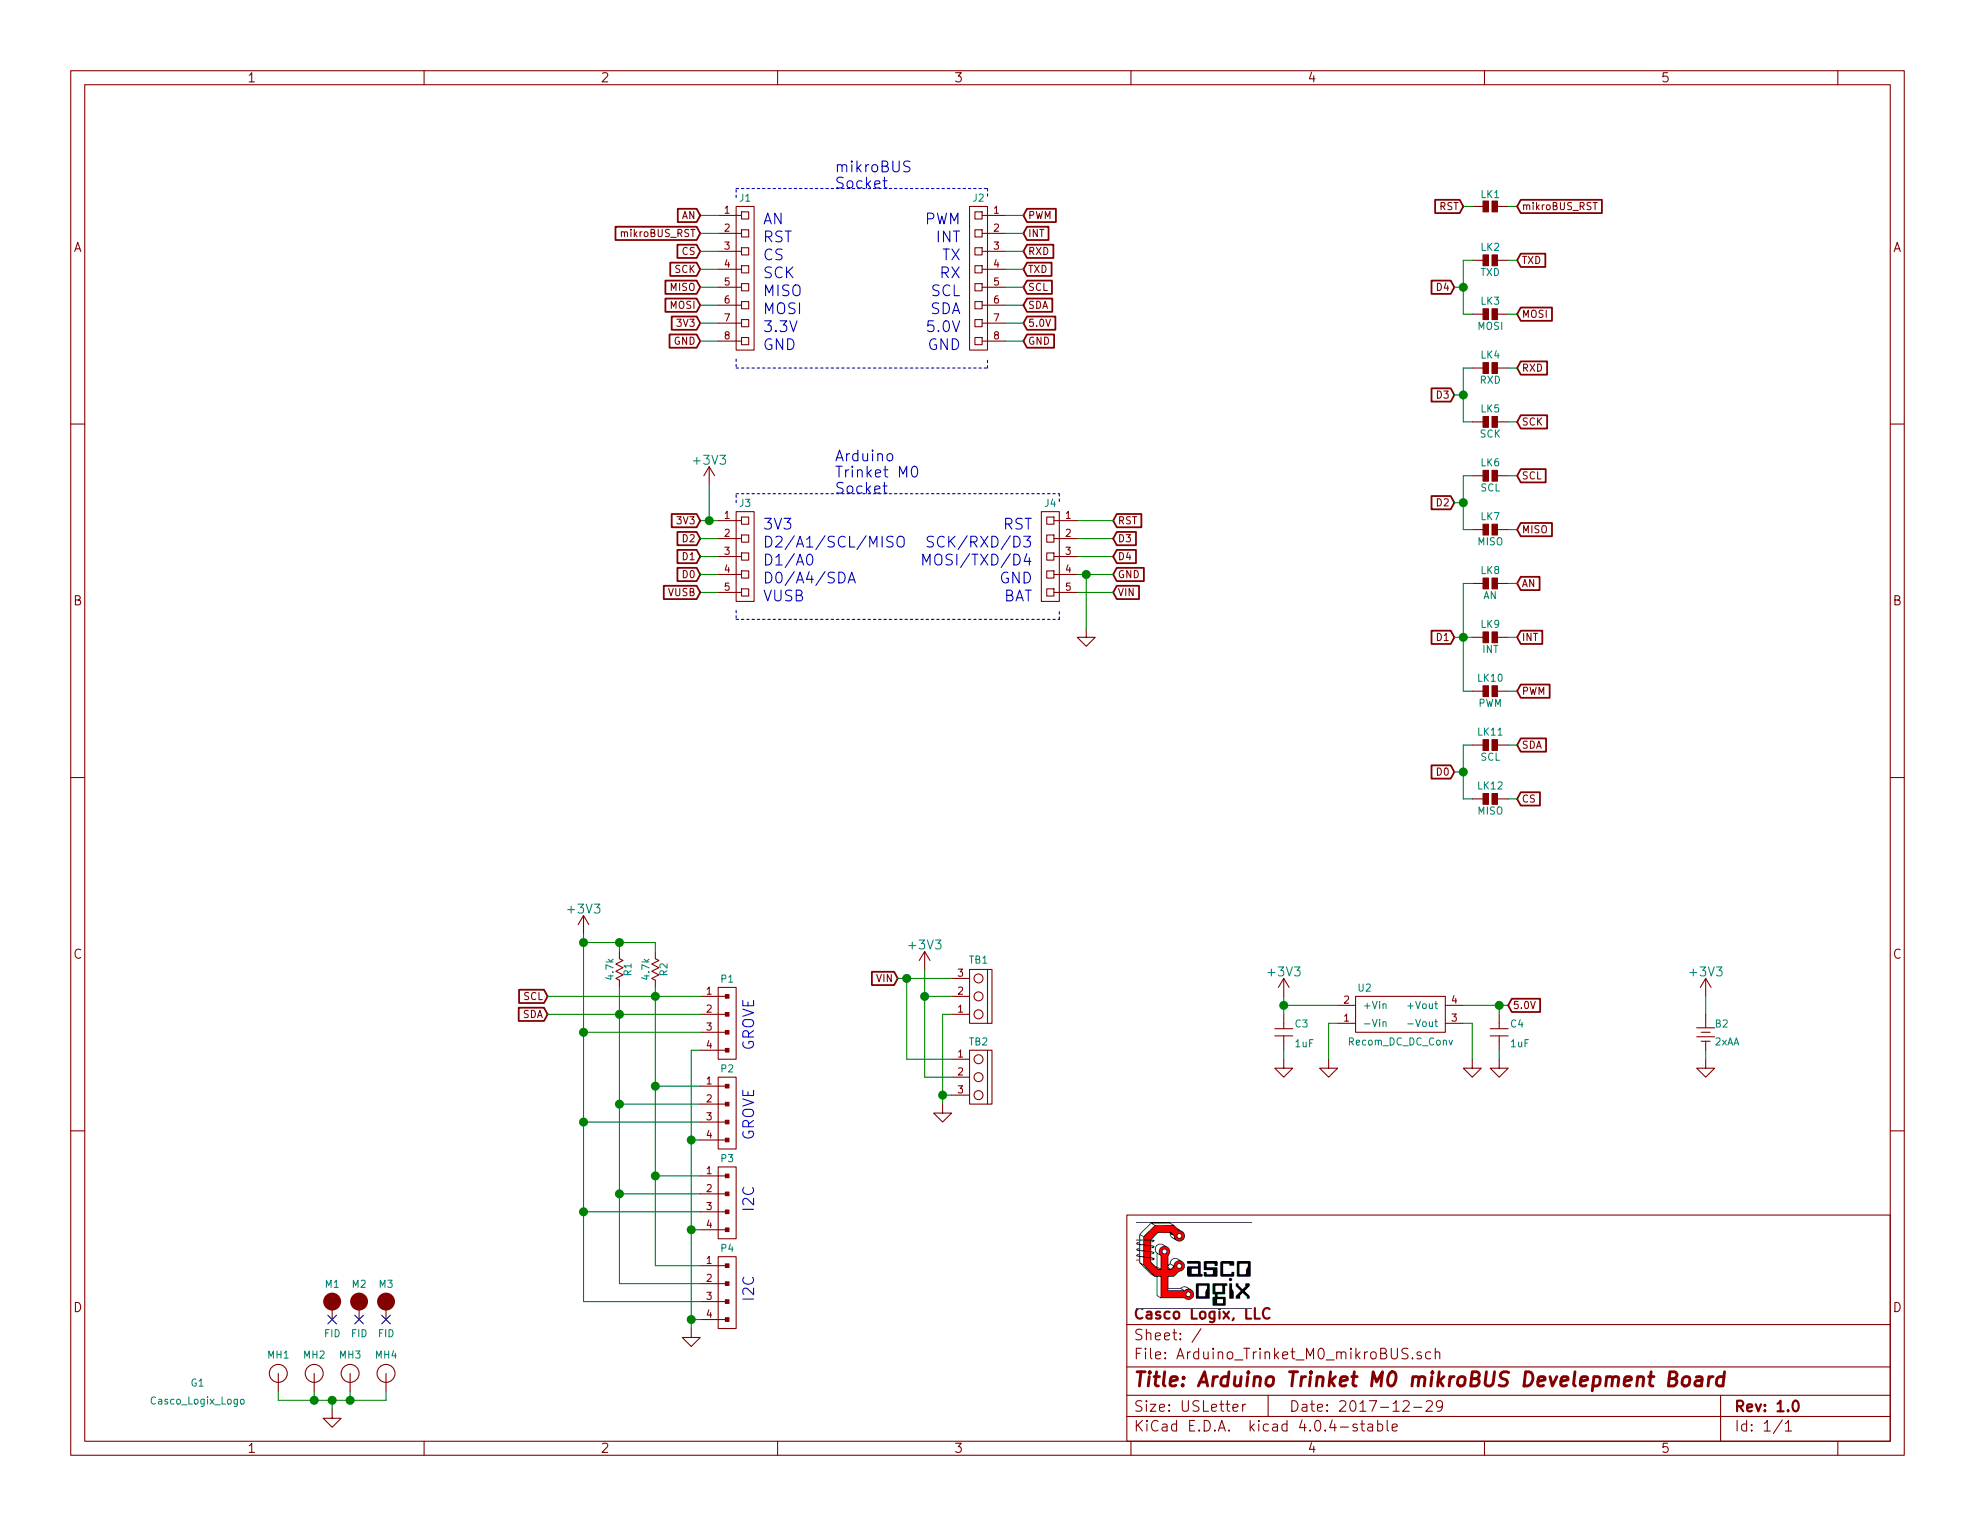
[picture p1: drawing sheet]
EESchema Schematic File Version 2
LIBS:power
LIBS:device
LIBS:transistors
LIBS:conn
LIBS:linear
LIBS:regul
LIBS:74xx
LIBS:cmos4000
LIBS:adc-dac
LIBS:memory
LIBS:xilinx
LIBS:microcontrollers
LIBS:dsp
LIBS:microchip
LIBS:analog_switches
LIBS:motorola
LIBS:texas
LIBS:intel
LIBS:audio
LIBS:interface
LIBS:digital-audio
LIBS:philips
LIBS:display
LIBS:cypress
LIBS:siliconi
LIBS:opto
LIBS:atmel
LIBS:contrib
LIBS:valves
LIBS:Active
LIBS:Atmel_ATtiny
LIBS:Atmel_AVR
LIBS:Batteries_Holders
LIBS:CascoLogixLogo
LIBS:Connector
LIBS:Displays
LIBS:Electromechanical
LIBS:header
LIBS:Integrated_Circuits
LIBS:Mounting_Hole
LIBS:NXP_ARM
LIBS:Passive
LIBS:Power_Supplies
LIBS:RF_Modules
LIBS:terminal_block
LIBS:Test_Point
LIBS:TI_Luminary
LIBS:TI_MSP430
LIBS:Transducer
LIBS:Arduino_Trinket_M0_mikroBUS-cache
EELAYER 25 0
EELAYER END
$Descr USLetter 11000 8500
encoding utf-8
Sheet 1 1
Title "Arduino Trinket M0 mikroBUS Develepment Board"
Date "2017-12-29"
Rev "1.0"
Comp "Casco Logix, LLC"
Comment1 ""
Comment2 ""
Comment3 ""
Comment4 ""
$EndDescr
$Comp
L OSTVN_1x3 TB2
U 1 1
P 5450 6000
F 0 "TB2" H 5450 6200 40  0000 C CNN
F 1 "OSTVN_1x3" V 5575 6000 40  0001 C CNN
F 2 "Terminal_Block:TB_100MIL_1R3P_PTH" H 5450 6000 60  0001 C CNN
F 3 "" H 5450 6000 60  0000 C CNN
F 4 "" V 5650 6000 40  0000 C CNN "Field4"
	1    5450 6000
	1    0    0    -1  
$EndComp
$Comp
L HEADER_F_2.54MM_1R8P_ST_AU_PTH J1
U 1 1
P 4150 1550
F 0 "J1" H 4150 2000 40  0000 C CNN
F 1 "HEADER_F_2.54MM_1R8P_ST_AU_PTH" V 4250 1550 40  0001 C CNN
F 2 "Header:HEADER_F_2.54MM_1R8P_ST_AU_PTH" H 4150 1550 60  0001 C CNN
F 3 "" H 4150 1550 60  0000 C CNN
	1    4150 1550
	1    0    0    -1  
$EndComp
$Comp
L HEADER_F_2.54MM_1R8P_ST_AU_PTH J2
U 1 1
P 5450 1550
F 0 "J2" H 5450 2000 40  0000 C CNN
F 1 "HEADER_F_2.54MM_1R8P_ST_AU_PTH" V 5550 1550 40  0001 C CNN
F 2 "Header:HEADER_F_2.54MM_1R8P_ST_AU_PTH" H 5450 1550 60  0001 C CNN
F 3 "" H 5450 1550 60  0000 C CNN
	1    5450 1550
	-1   0    0    -1  
$EndComp
Text Notes 4650 1050 0    60   ~ 0
mikroBUS\nSocket
Text Notes 4650 2750 0    60   ~ 0
Arduino\nTrinket M0\nSocket
Text GLabel 6200 3300 2    40   Input ~ 0
VIN
Text GLabel 6200 3200 2    40   Input ~ 0
GND
Text GLabel 6200 2900 2    40   Input ~ 0
RST
Text GLabel 3900 3000 0    40   Input ~ 0
D2
Text GLabel 3900 3100 0    40   Input ~ 0
D1
Text GLabel 3900 3200 0    40   Input ~ 0
D0
Text GLabel 3900 1900 0    40   Input ~ 0
GND
Text GLabel 3900 1800 0    40   Input ~ 0
3V3
Text GLabel 3900 1700 0    40   Input ~ 0
MOSI
Text GLabel 3900 1600 0    40   Input ~ 0
MISO
Text GLabel 3900 1500 0    40   Input ~ 0
SCK
Text GLabel 3900 1400 0    40   Input ~ 0
CS
Text GLabel 3900 1300 0    40   Input ~ 0
mikroBUS_RST
Text GLabel 8450 2050 2    40   Input ~ 0
RXD
Text GLabel 5700 1900 2    40   Input ~ 0
GND
Text GLabel 5700 1800 2    40   Input ~ 0
5.0V
Text GLabel 5700 1600 2    40   Input ~ 0
SCL
Text GLabel 5700 1500 2    40   Input ~ 0
TXD
Text GLabel 5700 1400 2    40   Input ~ 0
RXD
Text GLabel 5700 1300 2    40   Input ~ 0
INT
Text Notes 4250 1250 0    60   ~ 0
AN
Text Notes 4250 1350 0    60   ~ 0
RST
Text Notes 4250 1450 0    60   ~ 0
CS
Text Notes 4250 1550 0    60   ~ 0
SCK
Text Notes 4250 1650 0    60   ~ 0
MISO
Text Notes 4250 1750 0    60   ~ 0
MOSI
Text Notes 4250 1850 0    60   ~ 0
3.3V
Text Notes 4250 1950 0    60   ~ 0
GND
Text Notes 5350 1250 2    60   ~ 0
PWM
Text Notes 5350 1350 2    60   ~ 0
INT
Text Notes 5350 1450 2    60   ~ 0
TX
Text Notes 5350 1550 2    60   ~ 0
RX
Text Notes 5350 1650 2    60   ~ 0
SCL
Text Notes 5350 1750 2    60   ~ 0
SDA
Text Notes 5350 1850 2    60   ~ 0
5.0V
Text Notes 5350 1950 2    60   ~ 0
GND
Text Notes 5750 3350 2    60   ~ 0
BAT
Text Notes 4250 3050 0    60   ~ 0
D2/A1/SCL/MISO
Text Notes 4250 3150 0    60   ~ 0
D1/A0
Text Notes 4250 3250 0    60   ~ 0
D0/A4/SDA
Text Notes 5750 3250 2    60   ~ 0
GND
$Comp
L HEADER_M_2.54MM_1R4P_ST_AU_PTH P2
U 1 1
P 4050 6200
F 0 "P2" H 4050 6450 40  0000 C CNN
F 1 "HEADER_M_2.54MM_1R4P_ST_AU_PTH" V 4150 6200 40  0001 C CNN
F 2 "Header:HEADER_M_2.54MM_1R4P_ST_AU_PTH" H 4050 6200 60  0001 C CNN
F 3 "" H 4050 6200 60  0000 C CNN
	1    4050 6200
	1    0    0    -1  
$EndComp
$Comp
L HEADER_M_2.54MM_1R4P_ST_AU_PTH P1
U 1 1
P 4050 5700
F 0 "P1" H 4050 5950 40  0000 C CNN
F 1 "HEADER_M_2.54MM_1R4P_ST_AU_PTH" V 4150 5700 40  0001 C CNN
F 2 "Header:HEADER_M_2.54MM_1R4P_ST_AU_PTH" H 4050 5700 60  0001 C CNN
F 3 "" H 4050 5700 60  0000 C CNN
	1    4050 5700
	1    0    0    -1  
$EndComp
Text GLabel 3050 5650 0    40   Input ~ 0
SDA
Text GLabel 3050 5550 0    40   Input ~ 0
SCL
Text Notes 4200 5850 1    60   ~ 0
GROVE
$Comp
L GND #PWR01
U 1 1
P 3850 7400
F 0 "#PWR01" H 3850 7150 50  0001 C CNN
F 1 "GND" H 3850 7250 50  0001 C CNN
F 2 "" H 3850 7400 50  0000 C CNN
F 3 "" H 3850 7400 50  0000 C CNN
	1    3850 7400
	1    0    0    -1  
$EndComp
Text Notes 4200 6350 1    60   ~ 0
GROVE
Text GLabel 5000 5450 0    40   Input ~ 0
VIN
$Comp
L GND #PWR02
U 1 1
P 5250 6150
F 0 "#PWR02" H 5250 5900 50  0001 C CNN
F 1 "GND" H 5250 6000 50  0001 C CNN
F 2 "" H 5250 6150 50  0000 C CNN
F 3 "" H 5250 6150 50  0000 C CNN
	1    5250 6150
	1    0    0    -1  
$EndComp
$Comp
L RES_Small R1
U 1 1
P 3450 5400
F 0 "R1" H 3450 5450 40  0000 C CNN
F 1 "4.7k" H 3450 5350 40  0000 C CNN
F 2 "Passive:R0603" H 3450 5400 60  0001 C CNN
F 3 "" H 3450 5400 60  0000 C CNN
	1    3450 5400
	0    1    1    0   
$EndComp
$Comp
L RES_Small R2
U 1 1
P 3650 5400
F 0 "R2" H 3650 5450 40  0000 C CNN
F 1 "4.7k" H 3650 5350 40  0000 C CNN
F 2 "Passive:R0603" H 3650 5400 60  0001 C CNN
F 3 "" H 3650 5400 60  0000 C CNN
	1    3650 5400
	0    1    1    0   
$EndComp
$Comp
L OSTVN_1x3 TB1
U 1 1
P 5450 5550
F 0 "TB1" H 5450 5350 40  0000 C CNN
F 1 "OSTVN_1x3" V 5575 5550 40  0001 C CNN
F 2 "Terminal_Block:TB_100MIL_1R3P_PTH" H 5450 5550 60  0001 C CNN
F 3 "" H 5450 5550 60  0000 C CNN
F 4 "" V 5650 5550 40  0000 C CNN "Field4"
	1    5450 5550
	1    0    0    1   
$EndComp
$Comp
L HEADER_M_2.54MM_1R4P_ST_AU_PTH P4
U 1 1
P 4050 7200
F 0 "P4" H 4050 7450 40  0000 C CNN
F 1 "HEADER_M_2.54MM_1R4P_ST_AU_PTH" V 4150 7200 40  0001 C CNN
F 2 "Header:HEADER_M_2.54MM_1R4P_ST_AU_PTH" H 4050 7200 60  0001 C CNN
F 3 "" H 4050 7200 60  0000 C CNN
	1    4050 7200
	1    0    0    -1  
$EndComp
$Comp
L HEADER_M_2.54MM_1R4P_ST_AU_PTH P3
U 1 1
P 4050 6700
F 0 "P3" H 4050 6950 40  0000 C CNN
F 1 "HEADER_M_2.54MM_1R4P_ST_AU_PTH" V 4150 6700 40  0001 C CNN
F 2 "Header:HEADER_M_2.54MM_1R4P_ST_AU_PTH" H 4050 6700 60  0001 C CNN
F 3 "" H 4050 6700 60  0000 C CNN
	1    4050 6700
	1    0    0    -1  
$EndComp
Text Notes 4200 6750 1    60   ~ 0
I2C
Text Notes 4200 7250 1    60   ~ 0
I2C
$Comp
L FIDUCIAL M3
U 1 1
P 2150 7250
F 0 "M3" H 2150 7350 40  0000 C CNN
F 1 "FID" H 2150 7075 40  0000 C CNN
F 2 "FIDUCIAL:FIDUCIAL" H 2150 6950 60  0001 C CNN
F 3 "" H 2150 7200 60  0000 C CNN
	1    2150 7250
	1    0    0    -1  
$EndComp
$Comp
L Casco_Logix_Logo G1
U 1 1
P 1100 7750
F 0 "G1" H 1100 7800 40  0000 C CNN
F 1 "Casco_Logix_Logo" H 1100 7700 40  0000 C CNN
F 2 "Logo:Casco_Logix_Logo_7x7MM" H 1100 7750 60  0001 C CNN
F 3 "" H 1100 7750 60  0001 C CNN
	1    1100 7750
	1    0    0    -1  
$EndComp
$Comp
L FIDUCIAL M2
U 1 1
P 2000 7250
F 0 "M2" H 2000 7350 40  0000 C CNN
F 1 "FID" H 2000 7075 40  0000 C CNN
F 2 "FIDUCIAL:FIDUCIAL" H 2000 6950 60  0001 C CNN
F 3 "" H 2000 7200 60  0000 C CNN
	1    2000 7250
	1    0    0    -1  
$EndComp
$Comp
L FIDUCIAL M1
U 1 1
P 1850 7250
F 0 "M1" H 1850 7350 40  0000 C CNN
F 1 "FID" H 1850 7075 40  0000 C CNN
F 2 "FIDUCIAL:FIDUCIAL" H 1850 6950 60  0001 C CNN
F 3 "" H 1850 7200 60  0000 C CNN
	1    1850 7250
	1    0    0    -1  
$EndComp
NoConn ~ 1850 7350
NoConn ~ 2000 7350
NoConn ~ 2150 7350
$Comp
L MOUNTING_HOLE MH4
U 1 1
P 2150 7650
F 0 "MH4" V 2250 7650 40  0000 C CNN
F 1 "MTG_HOLE" V 2250 7650 40  0001 C CNN
F 2 "Fastener:MH_#6" H 2150 7650 60  0001 C CNN
F 3 "" H 2150 7650 60  0000 C CNN
	1    2150 7650
	0    -1   -1   0   
$EndComp
$Comp
L MOUNTING_HOLE MH3
U 1 1
P 1950 7650
F 0 "MH3" V 2050 7650 40  0000 C CNN
F 1 "MTG_HOLE" V 2050 7650 40  0001 C CNN
F 2 "Fastener:MH_#6" H 1950 7650 60  0001 C CNN
F 3 "" H 1950 7650 60  0000 C CNN
	1    1950 7650
	0    -1   -1   0   
$EndComp
$Comp
L MOUNTING_HOLE MH2
U 1 1
P 1750 7650
F 0 "MH2" V 1850 7650 40  0000 C CNN
F 1 "MTG_HOLE" V 1850 7650 40  0001 C CNN
F 2 "Fastener:MH_#6" H 1750 7650 60  0001 C CNN
F 3 "" H 1750 7650 60  0000 C CNN
	1    1750 7650
	0    -1   -1   0   
$EndComp
$Comp
L MOUNTING_HOLE MH1
U 1 1
P 1550 7650
F 0 "MH1" V 1650 7650 40  0000 C CNN
F 1 "MTG_HOLE" V 1650 7650 40  0001 C CNN
F 2 "Fastener:MH_#6" H 1550 7650 60  0001 C CNN
F 3 "" H 1550 7650 60  0000 C CNN
	1    1550 7650
	0    -1   -1   0   
$EndComp
$Comp
L GND #PWR03
U 1 1
P 1850 7850
F 0 "#PWR03" H 1850 7600 50  0001 C CNN
F 1 "GND" H 1850 7700 50  0001 C CNN
F 2 "" H 1850 7850 50  0000 C CNN
F 3 "" H 1850 7850 50  0000 C CNN
	1    1850 7850
	1    0    0    -1  
$EndComp
Text GLabel 5700 1200 2    40   Input ~ 0
PWM
Wire Wire Line
	3900 2900 4000 2900
Wire Wire Line
	4000 3000 3900 3000
Wire Wire Line
	3900 3100 4000 3100
Wire Wire Line
	4000 3200 3900 3200
Wire Wire Line
	3900 3300 4000 3300
Wire Wire Line
	6000 2900 6200 2900
Wire Wire Line
	6000 3000 6200 3000
Wire Wire Line
	6000 3100 6200 3100
Wire Wire Line
	6200 3200 6000 3200
Wire Wire Line
	6000 3300 6200 3300
Wire Wire Line
	3900 1200 4000 1200
Wire Wire Line
	4000 1300 3900 1300
Wire Wire Line
	3900 1400 4000 1400
Wire Wire Line
	4000 1500 3900 1500
Wire Wire Line
	3900 1600 4000 1600
Wire Wire Line
	4000 1700 3900 1700
Wire Wire Line
	4000 1800 3900 1800
Wire Wire Line
	3900 1900 4000 1900
Wire Wire Line
	5700 1200 5600 1200
Wire Wire Line
	5600 1300 5700 1300
Wire Wire Line
	5700 1400 5600 1400
Wire Wire Line
	5600 1500 5700 1500
Wire Wire Line
	5700 1600 5600 1600
Wire Wire Line
	5600 1700 5700 1700
Wire Wire Line
	5600 1800 5700 1800
Wire Wire Line
	5700 1900 5600 1900
Wire Wire Line
	3050 5650 3900 5650
Wire Wire Line
	3050 5550 3900 5550
Wire Wire Line
	3450 6150 3900 6150
Connection ~ 3450 5650
Wire Wire Line
	3250 6250 3900 6250
Wire Wire Line
	3850 5850 3850 7400
Wire Wire Line
	3850 6350 3900 6350
Wire Wire Line
	3250 5200 3250 7250
Wire Wire Line
	3900 5750 3250 5750
Connection ~ 3250 5750
Wire Wire Line
	5000 5450 5300 5450
Wire Wire Line
	5150 5400 5150 6000
Wire Wire Line
	5150 6000 5300 6000
Wire Wire Line
	5300 5650 5250 5650
Wire Wire Line
	5250 5650 5250 6150
Wire Wire Line
	5300 6100 5250 6100
Connection ~ 5250 6100
Wire Wire Line
	5300 5900 5050 5900
Wire Wire Line
	5050 5900 5050 5450
Connection ~ 5050 5450
Wire Wire Line
	5300 5550 5150 5550
Connection ~ 5150 5550
Connection ~ 3850 6350
Wire Wire Line
	3850 5850 3900 5850
Wire Wire Line
	3650 5500 3650 7050
Wire Wire Line
	3650 6050 3900 6050
Connection ~ 3650 5550
Wire Wire Line
	3450 5500 3450 7150
Wire Wire Line
	3250 5250 3650 5250
Wire Wire Line
	3650 5250 3650 5300
Connection ~ 3250 5250
Wire Wire Line
	3450 5300 3450 5250
Connection ~ 3450 5250
Wire Wire Line
	3900 7350 3850 7350
Connection ~ 3850 7350
Wire Wire Line
	3900 6850 3850 6850
Connection ~ 3850 6850
Wire Wire Line
	3250 6750 3900 6750
Connection ~ 3250 6250
Wire Wire Line
	3250 7250 3900 7250
Connection ~ 3250 6750
Wire Wire Line
	3650 6550 3900 6550
Connection ~ 3650 6050
Wire Wire Line
	3650 7050 3900 7050
Connection ~ 3650 6550
Wire Wire Line
	3450 6650 3900 6650
Connection ~ 3450 6150
Wire Wire Line
	3450 7150 3900 7150
Connection ~ 3450 6650
Wire Wire Line
	1550 7750 1550 7800
Wire Wire Line
	1550 7800 2150 7800
Wire Wire Line
	2150 7800 2150 7750
Wire Wire Line
	1950 7750 1950 7800
Connection ~ 1950 7800
Wire Wire Line
	1750 7750 1750 7800
Connection ~ 1750 7800
Wire Wire Line
	1850 7850 1850 7800
Connection ~ 1850 7800
Wire Notes Line
	4100 2800 4100 2750
Wire Notes Line
	4100 2750 5900 2750
Wire Notes Line
	5900 2750 5900 2800
Wire Notes Line
	4100 3400 4100 3450
Wire Notes Line
	4100 3450 5900 3450
Wire Notes Line
	5900 3450 5900 3400
Wire Notes Line
	4100 2000 4100 2050
Wire Notes Line
	4100 2050 5500 2050
Wire Notes Line
	5500 2050 5500 2000
Wire Notes Line
	4100 1100 4100 1050
Wire Notes Line
	4100 1050 5500 1050
Wire Notes Line
	5500 1050 5500 1100
$Comp
L +3V3 #PWR04
U 1 1
P 3950 2700
F 0 "#PWR04" H 3950 2550 50  0001 C CNN
F 1 "+3V3" H 3950 2840 50  0000 C CNN
F 2 "" H 3950 2700 50  0000 C CNN
F 3 "" H 3950 2700 50  0000 C CNN
	1    3950 2700
	1    0    0    -1  
$EndComp
$Comp
L +3V3 #PWR05
U 1 1
P 3250 5200
F 0 "#PWR05" H 3250 5050 50  0001 C CNN
F 1 "+3V3" H 3250 5340 50  0000 C CNN
F 2 "" H 3250 5200 50  0000 C CNN
F 3 "" H 3250 5200 50  0000 C CNN
	1    3250 5200
	1    0    0    -1  
$EndComp
$Comp
L +3V3 #PWR06
U 1 1
P 5150 5400
F 0 "#PWR06" H 5150 5250 50  0001 C CNN
F 1 "+3V3" H 5150 5540 50  0000 C CNN
F 2 "" H 5150 5400 50  0000 C CNN
F 3 "" H 5150 5400 50  0000 C CNN
	1    5150 5400
	1    0    0    -1  
$EndComp
$Comp
L +3V3 #PWR07
U 1 1
P 9500 5550
F 0 "#PWR07" H 9500 5400 50  0001 C CNN
F 1 "+3V3" H 9500 5690 50  0000 C CNN
F 2 "" H 9500 5550 50  0000 C CNN
F 3 "" H 9500 5550 50  0000 C CNN
	1    9500 5550
	1    0    0    -1  
$EndComp
$Comp
L GND #PWR08
U 1 1
P 6050 3500
F 0 "#PWR08" H 6050 3250 50  0001 C CNN
F 1 "GND" H 6050 3350 50  0001 C CNN
F 2 "" H 6050 3500 50  0000 C CNN
F 3 "" H 6050 3500 50  0000 C CNN
	1    6050 3500
	1    0    0    -1  
$EndComp
$Comp
L GND #PWR09
U 1 1
P 9500 5900
F 0 "#PWR09" H 9500 5650 50  0001 C CNN
F 1 "GND" H 9500 5750 50  0001 C CNN
F 2 "" H 9500 5900 50  0000 C CNN
F 3 "" H 9500 5900 50  0000 C CNN
	1    9500 5900
	1    0    0    -1  
$EndComp
Wire Wire Line
	9500 5900 9500 5850
$Comp
L Recom_DC_DC_Conv U2
U 1 1
P 7800 5650
F 0 "U2" H 7600 5800 40  0000 C CNN
F 1 "Recom_DC_DC_Conv" H 7800 5500 40  0000 C CNN
F 2 "Power_Supply:Recom_ROE-3.305S" H 6900 7000 60  0001 C CNN
F 3 "" H 6900 7000 60  0000 C CNN
	1    7800 5650
	1    0    0    -1  
$EndComp
$Comp
L CAP C3
U 1 1
P 7150 5750
F 0 "C3" H 7210 5800 40  0000 L CNN
F 1 "1uF" H 7210 5690 40  0000 L CNN
F 2 "Passive:0603" H 7150 5750 60  0001 C CNN
F 3 "" H 7150 5750 60  0000 C CNN
	1    7150 5750
	1    0    0    -1  
$EndComp
$Comp
L CAP C4
U 1 1
P 8350 5750
F 0 "C4" H 8410 5800 40  0000 L CNN
F 1 "1uF" H 8410 5690 40  0000 L CNN
F 2 "Passive:0603" H 8350 5750 60  0001 C CNN
F 3 "" H 8350 5750 60  0000 C CNN
	1    8350 5750
	1    0    0    -1  
$EndComp
Wire Wire Line
	7150 5550 7150 5650
Wire Wire Line
	7150 5600 7450 5600
Wire Wire Line
	7450 5700 7400 5700
Wire Wire Line
	7400 5700 7400 5900
Wire Wire Line
	7150 5850 7150 5900
Wire Wire Line
	8150 5600 8400 5600
Wire Wire Line
	8350 5600 8350 5650
Wire Wire Line
	8150 5700 8200 5700
Wire Wire Line
	8200 5700 8200 5900
Wire Wire Line
	8350 5850 8350 5900
$Comp
L GND #PWR010
U 1 1
P 8350 5900
F 0 "#PWR010" H 8350 5650 50  0001 C CNN
F 1 "GND" H 8350 5750 50  0001 C CNN
F 2 "" H 8350 5900 50  0000 C CNN
F 3 "" H 8350 5900 50  0000 C CNN
	1    8350 5900
	1    0    0    -1  
$EndComp
$Comp
L GND #PWR011
U 1 1
P 8200 5900
F 0 "#PWR011" H 8200 5650 50  0001 C CNN
F 1 "GND" H 8200 5750 50  0001 C CNN
F 2 "" H 8200 5900 50  0000 C CNN
F 3 "" H 8200 5900 50  0000 C CNN
	1    8200 5900
	1    0    0    -1  
$EndComp
$Comp
L GND #PWR012
U 1 1
P 7400 5900
F 0 "#PWR012" H 7400 5650 50  0001 C CNN
F 1 "GND" H 7400 5750 50  0001 C CNN
F 2 "" H 7400 5900 50  0000 C CNN
F 3 "" H 7400 5900 50  0000 C CNN
	1    7400 5900
	1    0    0    -1  
$EndComp
$Comp
L GND #PWR013
U 1 1
P 7150 5900
F 0 "#PWR013" H 7150 5650 50  0001 C CNN
F 1 "GND" H 7150 5750 50  0001 C CNN
F 2 "" H 7150 5900 50  0000 C CNN
F 3 "" H 7150 5900 50  0000 C CNN
	1    7150 5900
	1    0    0    -1  
$EndComp
$Comp
L +3V3 #PWR014
U 1 1
P 7150 5550
F 0 "#PWR014" H 7150 5400 50  0001 C CNN
F 1 "+3V3" H 7150 5690 50  0000 C CNN
F 2 "" H 7150 5550 50  0000 C CNN
F 3 "" H 7150 5550 50  0000 C CNN
	1    7150 5550
	1    0    0    -1  
$EndComp
Connection ~ 7150 5600
Text GLabel 8400 5600 2    40   Input ~ 0
5.0V
Connection ~ 8350 5600
Wire Wire Line
	9500 5550 9500 5650
$Comp
L HEADER_F_2.54MM_1R5P_ST_AU_PTH J3
U 1 1
P 4150 3100
F 0 "J3" H 4150 3400 40  0000 C CNN
F 1 "HEADER_F_2.54MM_1R5P_ST_AU_PTH" V 4250 3100 40  0001 C CNN
F 2 "Header:HEADER_F_2.54MM_1R5P_ST_AU_PTH" H 4150 3100 60  0001 C CNN
F 3 "" H 4150 3100 60  0000 C CNN
	1    4150 3100
	1    0    0    -1  
$EndComp
$Comp
L HEADER_F_2.54MM_1R5P_ST_AU_PTH J4
U 1 1
P 5850 3100
F 0 "J4" H 5850 3400 40  0000 C CNN
F 1 "HEADER_F_2.54MM_1R5P_ST_AU_PTH" V 5950 3100 40  0001 C CNN
F 2 "Header:HEADER_F_2.54MM_1R5P_ST_AU_PTH" H 5850 3100 60  0001 C CNN
F 3 "" H 5850 3100 60  0000 C CNN
	1    5850 3100
	-1   0    0    -1  
$EndComp
Text Notes 5750 3150 2    60   ~ 0
MOSI/TXD/D4
Text Notes 5750 3050 2    60   ~ 0
SCK/RXD/D3
Text Notes 4250 2950 0    60   ~ 0
3V3
Text Notes 4250 3350 0    60   ~ 0
VUSB
Text Notes 5750 2950 2    60   ~ 0
RST
Text GLabel 3900 3300 0    40   Input ~ 0
VUSB
Text GLabel 3900 2900 0    40   Input ~ 0
3V3
$Comp
L SOLDER_LINK_NO LK5
U 1 1
P 8300 2350
F 0 "LK5" V 8370 2350 40  0000 C CNN
F 1 "SCK" V 8230 2350 40  0000 C CNN
F 2 "Passive:SOLDER_LINK_NO" H 8300 2310 60  0001 C CNN
F 3 "" H 8300 2310 60  0000 C CNN
F 4 "Mfr" H 8300 2350 60  0001 C CNN "Manufacturer"
F 5 "Mfr P/N" H 8300 2350 60  0001 C CNN "Manufacturer P/N"
F 6 "Supplier" H 8300 2350 60  0001 C CNN "Supplier"
F 7 "Supplier P/N" H 8300 2350 60  0001 C CNN "Supplier P/N"
	1    8300 2350
	0    1    -1   0   
$EndComp
$Comp
L SOLDER_LINK_NO LK4
U 1 1
P 8300 2050
F 0 "LK4" V 8370 2050 40  0000 C CNN
F 1 "RXD" V 8230 2050 40  0000 C CNN
F 2 "Passive:SOLDER_LINK_NO" H 8300 2010 60  0001 C CNN
F 3 "" H 8300 2010 60  0000 C CNN
F 4 "Mfr" H 8300 2050 60  0001 C CNN "Manufacturer"
F 5 "Mfr P/N" H 8300 2050 60  0001 C CNN "Manufacturer P/N"
F 6 "Supplier" H 8300 2050 60  0001 C CNN "Supplier"
F 7 "Supplier P/N" H 8300 2050 60  0001 C CNN "Supplier P/N"
	1    8300 2050
	0    1    -1   0   
$EndComp
Text GLabel 8450 2350 2    40   Input ~ 0
SCK
Text GLabel 8100 2200 0    40   Input ~ 0
D3
Wire Wire Line
	8200 2050 8150 2050
Wire Wire Line
	8150 2050 8150 2350
Wire Wire Line
	8150 2350 8200 2350
Wire Wire Line
	8100 2200 8150 2200
Connection ~ 8150 2200
Wire Wire Line
	8400 2050 8450 2050
Wire Wire Line
	8400 2350 8450 2350
Text GLabel 3900 1200 0    40   Input ~ 0
AN
Text GLabel 8450 3250 2    40   Input ~ 0
AN
$Comp
L SOLDER_LINK_NO LK9
U 1 1
P 8300 3550
F 0 "LK9" V 8370 3550 40  0000 C CNN
F 1 "INT" V 8230 3550 40  0000 C CNN
F 2 "Passive:SOLDER_LINK_NO" H 8300 3510 60  0001 C CNN
F 3 "" H 8300 3510 60  0000 C CNN
F 4 "Mfr" H 8300 3550 60  0001 C CNN "Manufacturer"
F 5 "Mfr P/N" H 8300 3550 60  0001 C CNN "Manufacturer P/N"
F 6 "Supplier" H 8300 3550 60  0001 C CNN "Supplier"
F 7 "Supplier P/N" H 8300 3550 60  0001 C CNN "Supplier P/N"
	1    8300 3550
	0    1    -1   0   
$EndComp
$Comp
L SOLDER_LINK_NO LK8
U 1 1
P 8300 3250
F 0 "LK8" V 8370 3250 40  0000 C CNN
F 1 "AN" V 8230 3250 40  0000 C CNN
F 2 "Passive:SOLDER_LINK_NO" H 8300 3210 60  0001 C CNN
F 3 "" H 8300 3210 60  0000 C CNN
F 4 "Mfr" H 8300 3250 60  0001 C CNN "Manufacturer"
F 5 "Mfr P/N" H 8300 3250 60  0001 C CNN "Manufacturer P/N"
F 6 "Supplier" H 8300 3250 60  0001 C CNN "Supplier"
F 7 "Supplier P/N" H 8300 3250 60  0001 C CNN "Supplier P/N"
	1    8300 3250
	0    1    -1   0   
$EndComp
Text GLabel 8450 3550 2    40   Input ~ 0
INT
Text GLabel 8100 3550 0    40   Input ~ 0
D1
Wire Wire Line
	8200 3250 8150 3250
Wire Wire Line
	8400 3250 8450 3250
Wire Wire Line
	8400 3550 8450 3550
Text GLabel 8150 1150 0    40   Input ~ 0
RST
$Comp
L SOLDER_LINK_NO LK1
U 1 1
P 8300 1150
F 0 "LK1" V 8230 1150 40  0000 C CNN
F 1 "N.O." V 8230 1150 40  0001 C CNN
F 2 "Passive:SOLDER_LINK_NO" H 8300 1110 60  0001 C CNN
F 3 "" H 8300 1110 60  0000 C CNN
	1    8300 1150
	0    -1   1    0   
$EndComp
Wire Wire Line
	8400 1150 8450 1150
Text GLabel 8450 1150 2    40   Input ~ 0
mikroBUS_RST
Wire Wire Line
	8150 1150 8200 1150
Text GLabel 6200 3100 2    40   Input ~ 0
D4
Text GLabel 6200 3000 2    40   Input ~ 0
D3
Text GLabel 8450 1450 2    40   Input ~ 0
TXD
$Comp
L SOLDER_LINK_NO LK3
U 1 1
P 8300 1750
F 0 "LK3" V 8370 1750 40  0000 C CNN
F 1 "MOSI" V 8230 1750 40  0000 C CNN
F 2 "Passive:SOLDER_LINK_NO" H 8300 1710 60  0001 C CNN
F 3 "" H 8300 1710 60  0000 C CNN
F 4 "Mfr" H 8300 1750 60  0001 C CNN "Manufacturer"
F 5 "Mfr P/N" H 8300 1750 60  0001 C CNN "Manufacturer P/N"
F 6 "Supplier" H 8300 1750 60  0001 C CNN "Supplier"
F 7 "Supplier P/N" H 8300 1750 60  0001 C CNN "Supplier P/N"
	1    8300 1750
	0    1    -1   0   
$EndComp
$Comp
L SOLDER_LINK_NO LK2
U 1 1
P 8300 1450
F 0 "LK2" V 8370 1450 40  0000 C CNN
F 1 "TXD" V 8230 1450 40  0000 C CNN
F 2 "Passive:SOLDER_LINK_NO" H 8300 1410 60  0001 C CNN
F 3 "" H 8300 1410 60  0000 C CNN
F 4 "Mfr" H 8300 1450 60  0001 C CNN "Manufacturer"
F 5 "Mfr P/N" H 8300 1450 60  0001 C CNN "Manufacturer P/N"
F 6 "Supplier" H 8300 1450 60  0001 C CNN "Supplier"
F 7 "Supplier P/N" H 8300 1450 60  0001 C CNN "Supplier P/N"
	1    8300 1450
	0    1    -1   0   
$EndComp
Text GLabel 8450 1750 2    40   Input ~ 0
MOSI
Text GLabel 8100 1600 0    40   Input ~ 0
D4
Wire Wire Line
	8200 1450 8150 1450
Wire Wire Line
	8150 1450 8150 1750
Wire Wire Line
	8150 1750 8200 1750
Wire Wire Line
	8100 1600 8150 1600
Connection ~ 8150 1600
Wire Wire Line
	8400 1450 8450 1450
Wire Wire Line
	8400 1750 8450 1750
Text GLabel 8450 2650 2    40   Input ~ 0
SCL
$Comp
L SOLDER_LINK_NO LK7
U 1 1
P 8300 2950
F 0 "LK7" V 8370 2950 40  0000 C CNN
F 1 "MISO" V 8230 2950 40  0000 C CNN
F 2 "Passive:SOLDER_LINK_NO" H 8300 2910 60  0001 C CNN
F 3 "" H 8300 2910 60  0000 C CNN
F 4 "Mfr" H 8300 2950 60  0001 C CNN "Manufacturer"
F 5 "Mfr P/N" H 8300 2950 60  0001 C CNN "Manufacturer P/N"
F 6 "Supplier" H 8300 2950 60  0001 C CNN "Supplier"
F 7 "Supplier P/N" H 8300 2950 60  0001 C CNN "Supplier P/N"
	1    8300 2950
	0    1    -1   0   
$EndComp
$Comp
L SOLDER_LINK_NO LK6
U 1 1
P 8300 2650
F 0 "LK6" V 8370 2650 40  0000 C CNN
F 1 "SCL" V 8230 2650 40  0000 C CNN
F 2 "Passive:SOLDER_LINK_NO" H 8300 2610 60  0001 C CNN
F 3 "" H 8300 2610 60  0000 C CNN
F 4 "Mfr" H 8300 2650 60  0001 C CNN "Manufacturer"
F 5 "Mfr P/N" H 8300 2650 60  0001 C CNN "Manufacturer P/N"
F 6 "Supplier" H 8300 2650 60  0001 C CNN "Supplier"
F 7 "Supplier P/N" H 8300 2650 60  0001 C CNN "Supplier P/N"
	1    8300 2650
	0    1    -1   0   
$EndComp
Text GLabel 8450 2950 2    40   Input ~ 0
MISO
Text GLabel 8100 2800 0    40   Input ~ 0
D2
Wire Wire Line
	8200 2650 8150 2650
Wire Wire Line
	8150 2650 8150 2950
Wire Wire Line
	8150 2950 8200 2950
Wire Wire Line
	8100 2800 8150 2800
Connection ~ 8150 2800
Wire Wire Line
	8400 2650 8450 2650
Wire Wire Line
	8400 2950 8450 2950
Text GLabel 5700 1700 2    40   Input ~ 0
SDA
$Comp
L SOLDER_LINK_NO LK10
U 1 1
P 8300 3850
F 0 "LK10" V 8370 3850 40  0000 C CNN
F 1 "PWM" V 8230 3850 40  0000 C CNN
F 2 "Passive:SOLDER_LINK_NO" H 8300 3810 60  0001 C CNN
F 3 "" H 8300 3810 60  0000 C CNN
F 4 "Mfr" H 8300 3850 60  0001 C CNN "Manufacturer"
F 5 "Mfr P/N" H 8300 3850 60  0001 C CNN "Manufacturer P/N"
F 6 "Supplier" H 8300 3850 60  0001 C CNN "Supplier"
F 7 "Supplier P/N" H 8300 3850 60  0001 C CNN "Supplier P/N"
	1    8300 3850
	0    1    -1   0   
$EndComp
Text GLabel 8450 3850 2    40   Input ~ 0
PWM
Wire Wire Line
	8150 3850 8200 3850
Wire Wire Line
	8400 3850 8450 3850
$Comp
L BATTERY B2
U 1 1
P 9500 5750
F 0 "B2" H 9550 5800 40  0000 L CNN
F 1 "2xAA" H 9550 5700 40  0000 L CNN
F 2 "Battery:Keystone_2462_2AA" H 9500 5725 60  0001 C CNN
F 3 "" H 9500 5725 60  0000 C CNN
F 4 "Mfr" H 9500 5750 60  0001 C CNN "Manufacturer"
F 5 "Mfr P/N" H 9500 5750 60  0001 C CNN "Manufacturer P/N"
F 6 "Supplier" H 9500 5750 60  0001 C CNN "Supplier"
F 7 "Supplier P/N" H 9500 5750 60  0001 C CNN "Supplier P/N"
	1    9500 5750
	1    0    0    -1  
$EndComp
Wire Wire Line
	6050 3500 6050 3200
Connection ~ 6050 3200
Wire Wire Line
	3950 2900 3950 2700
Connection ~ 3950 2900
Wire Wire Line
	8100 3550 8200 3550
Connection ~ 8150 3550
Text GLabel 8450 4150 2    40   Input ~ 0
SDA
$Comp
L SOLDER_LINK_NO LK12
U 1 1
P 8300 4450
F 0 "LK12" V 8370 4450 40  0000 C CNN
F 1 "MISO" V 8230 4450 40  0000 C CNN
F 2 "Passive:SOLDER_LINK_NO" H 8300 4410 60  0001 C CNN
F 3 "" H 8300 4410 60  0000 C CNN
F 4 "Mfr" H 8300 4450 60  0001 C CNN "Manufacturer"
F 5 "Mfr P/N" H 8300 4450 60  0001 C CNN "Manufacturer P/N"
F 6 "Supplier" H 8300 4450 60  0001 C CNN "Supplier"
F 7 "Supplier P/N" H 8300 4450 60  0001 C CNN "Supplier P/N"
	1    8300 4450
	0    1    -1   0   
$EndComp
$Comp
L SOLDER_LINK_NO LK11
U 1 1
P 8300 4150
F 0 "LK11" V 8370 4150 40  0000 C CNN
F 1 "SCL" V 8230 4150 40  0000 C CNN
F 2 "Passive:SOLDER_LINK_NO" H 8300 4110 60  0001 C CNN
F 3 "" H 8300 4110 60  0000 C CNN
F 4 "Mfr" H 8300 4150 60  0001 C CNN "Manufacturer"
F 5 "Mfr P/N" H 8300 4150 60  0001 C CNN "Manufacturer P/N"
F 6 "Supplier" H 8300 4150 60  0001 C CNN "Supplier"
F 7 "Supplier P/N" H 8300 4150 60  0001 C CNN "Supplier P/N"
	1    8300 4150
	0    1    -1   0   
$EndComp
Text GLabel 8450 4450 2    40   Input ~ 0
CS
Text GLabel 8100 4300 0    40   Input ~ 0
D0
Wire Wire Line
	8200 4150 8150 4150
Wire Wire Line
	8150 4150 8150 4450
Wire Wire Line
	8150 4450 8200 4450
Wire Wire Line
	8100 4300 8150 4300
Connection ~ 8150 4300
Wire Wire Line
	8400 4150 8450 4150
Wire Wire Line
	8400 4450 8450 4450
Wire Wire Line
	8150 3250 8150 3850
$EndSCHEMATC
